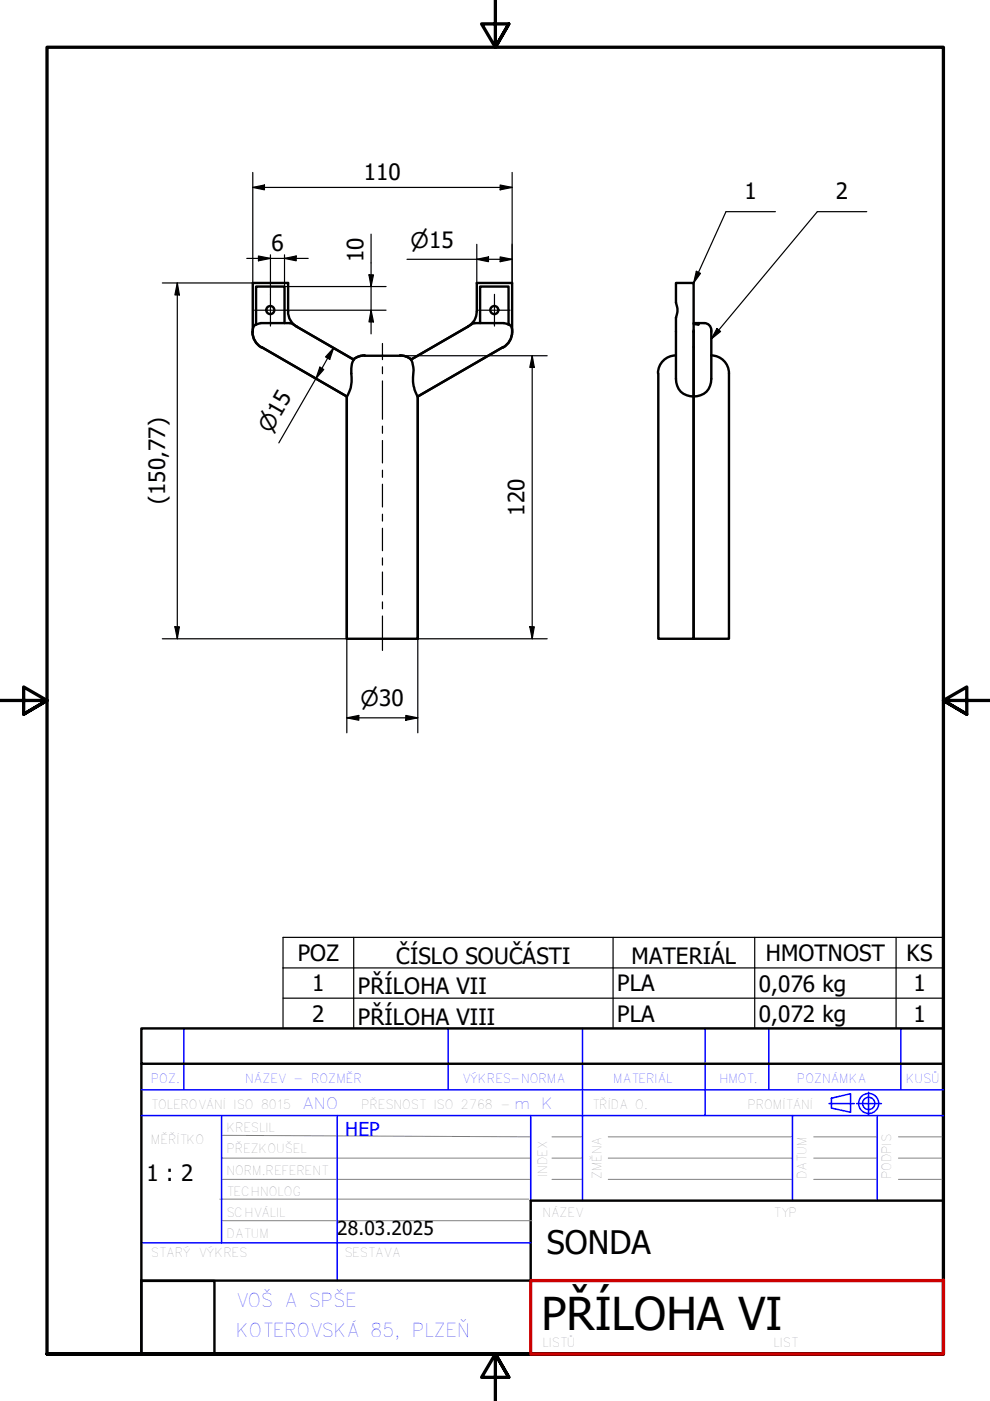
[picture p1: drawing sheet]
<svg xmlns="http://www.w3.org/2000/svg" width="210mm" height="297mm" viewBox="0 0 210 297" stroke-linecap="round" stroke-linejoin="round" font-family="sans-serif">
<g fill="none" stroke="#000" stroke-width=".51">
<path d="M143.3 60h3.8v24.1a3.5 3.5 0 0 1-3.8-3.8l.1-13.2a3.8 3.8 0 0 0-.1-2.9zM53.5 70.4a3.8 3.8 0 0 0 1.9 3.2M54.3 68.7a1.49 1.49 0 0 0-.7 1.3M55.4 73.6l18.1 10.5M60.3 68.5v-7.7h-6v8l1-.3h6.1l.5 .1 1 .7M62.9 69.3a3.7 3.7 0 0 1-1.8-3.3v-6h-7.5v10.3M62.9 69.3l12.1 6.9a4.4 4.4 0 0 0-.5 3 7 7 0 0 1-1 4.9M77.3 75.4l-1.5 .3-.8 .5M77.3 75.4h7.5M84.8 75.4l1 .1 1.4 .7M99.2 69.3a3.6 3.6 0 0 0 1.9-3.3v-6h7.5v10.3M99.2 69.3l-12.1 6.9a4 4 0 0 1 .5 3 7 7 0 0 0 1 4.9"/>
<path d="M101.8 68.5v-7.7h6v7.9M106.7 73.6l-18.1 10.5M107.8 68.7v.1l-1-.3h-6.1l-.5 .1-1 .7M107.8 68.7a1.49 1.49 0 0 1 .8 1.3M108.6 70.4a3.8 3.8 0 0 1-1.9 3.2M139.6 79.2v56.2h7.5v-51.3M143.3 75.4a3.8 3.8 0 0 0-3.8 3.7M147.1 70v65.4h7.5v-56.2M147.1 68.5h1M149.3 68.5h-1.2v.3l-1-.1M149.3 68.5a1.49 1.49 0 0 1 1.5 1.5v10.3a3.5 3.5 0 0 1-3.7 3.8M150.8 75.4a3.8 3.8 0 0 1 3.8 3.7"/>
<path d="M73.5 84.1v51.3h15.1v-51.3M88.6 84.1v51.3"/>
<circle cx="57.3" cy="65.7" r=".86"/>
<circle cx="104.8" cy="65.7" r=".86"/>
</g>
<path d="M147.6 57.5l.9 .5-1.4 2zM164.4 44.9h-10.5l-6.8 15.1M183.8 44.9h-10.5l-22.5 27M152 69.6l.8 .7-2 1.6zM60 198.7h140v19.3h-140zM75 198.7v19.3M130 198.7v19.3M160 198.7v19.3M190 198.7v19.3M60 205.2h140M60 211.6h140" fill="none" stroke="#000" stroke-width=".25"/>
<path d="M105 0v10l-2.9-4.9h5.8l-2.9 4.9 2.9-4.9M0 148.5h10l-5-2.8v5.7l5-2.9-5 2.9M210 148.5h-10l5-2.8v5.7l-5-2.9 5 2.9M10 287.1v-277.1h190v277.1h-190h190M107.9 292l-2.9-4.9 2.9 4.9h-5.8l2.9-4.9v9.9" fill="none" stroke="#000" stroke-width=".7"/>
<!-- layer: 1_SILNA -->
<path d="M30 218h170v7.5h-170zM30 225.5v61.6h82.6M200 225.5v45.9M200 254.6h-87.5v16.9M30 271.6h15.5v15.5h-15.5zM30 271.5h82.6" fill="none" stroke="#000" stroke-width=".51"/>
<!-- layer: 2_SLABA -->
<g fill="none" stroke="#808080" stroke-width=".21">
<path d="M46.6 254.2h65.5M47 245.5h65.5M47 240.7l65.5 .3M47 250h65.5M47.2 258.8h65.6M117 241h6.5M117 245.5h6.5M117 250h6.5M129 241h39M129 245.5h39M129 250h39M172.5 241h13.5"/>
<path d="M172.5 245.5h13.5M172.5 250h13.5M190.5 241h9.5M190.5 245.5h9.5M190.5 250h9.5"/>
</g>
<!-- layer: 8_TEXTY -->
<g fill="none" stroke="#00f" stroke-width=".32">
<path d="M39 218v13.1M95 218v13.1M123.5 218v36.6M149.5 218v18.5M163 218v13.1M191 218v13.1M30 236.5h170M30 231.1h170M47 236.6v27M71.5 236.5v35M112.5 236.5v18.1M168 236.5v18.1"/>
<path d="M175.8 234h5.3M176.3 232.8l4-.9v3.9l-4-.9zM181.6 234h5.3M184.1 231.6v4.7M186 236.5v18.1M30 263.5h82.5"/>
<circle cx="184.2" cy="234" r="2.13"/>
<circle cx="184.2" cy="234" r="1.3"/>
</g>
<!-- layer: 3_TUCNA -->
<path d="M112.6 271.5h87.4M200 271.4v15.7h-87.5v-15.6" fill="none" stroke="#c00" stroke-width=".7"/>
<g fill="none" stroke="#000" stroke-width=".25">
<path d="M53.6 39.7l2.5-.5v1zM53.6 36.6v23.4h-19.2M53.6 39.7h55M106 39.2l2.6 .5-2.6 .5zM108.6 36.6v23.4M37.6 60l.4 2.5h-.9zM37.6 60v75.4M52.3 54.8h13M54.8 54.3l2.5 .5-2.5 .5zM57.3 54v8.4M60.3 54.8l2.5-.5v1zM60.3 54v6.8h21.6"/>
<path d="M78.2 58.3h1l-.5 2.5zM78.7 49.6v21.2M86.3 55h22.3M101.1 55l2.5-.5v1zM101.1 51.8v8.2M106 54.5l2.6 .5-2.6 .5zM60.6 65.8h21.3M67.8 77.8l.8 .5-1.6 1.9zM70.7 73.8l-.8 2.4-.9-.5zM70.7 73.8l-11.6 20.1M78.7 65.8l.5 2.4h-1zM84.8 75.4h31.2"/>
<path d="M112.8 75.4l.5 2.5h-1zM112.8 75.4v60M34.4 135.4h39.1v20M37.1 132.9h.9l-.4 2.5zM112.3 132.9h1l-.5 2.5zM116 135.4h-27.4v20M73.5 152.2l2.6-.5v1zM73.5 152.2h15.1M86 151.7l2.6 .5-2.6 .5z"/>
</g>
<g fill="#000">
<path d="M53.6 39.7l2.5-.5v1zM54.8 54.3l2.5 .5-2.5 .5zM60.3 54.8l2.5-.5v1zM78.2 58.3h1l-.5 2.5zM101.1 55l2.5-.5v1zM106 39.2l2.6 .5-2.6 .5zM106 54.5l2.6 .5-2.6 .5zM37.6 60l.4 2.5h-.9zM67.8 77.8l.8 .5-1.6 1.9zM70.7 73.8l-.8 2.4-.9-.5zM78.7 65.8l.5 2.4h-1zM112.8 75.4l.5 2.5h-1z"/>
<path d="M37.1 132.9h.9l-.4 2.5zM112.3 132.9h1l-.5 2.5zM73.5 152.2l2.6-.5v1zM86 151.7l2.6 .5-2.6 .5z"/>
</g>
<path d="M54 65.8h6.6M57.3 62.4v6.7M101.5 65.8h6.6M104.8 62.4v6.7" fill="none" stroke="#000" stroke-width=".25"/>
<!-- layer: Osa (ISO) -->
<g fill="none" stroke="#000" stroke-width=".25">
<path d="M81.1 72.8v3.4M81.1 77.8v1.4M81.1 80.8v8.1M81.1 90.3v1.6M81.1 93.4v4.8M81.1 99.7v1.5M81.1 102.7v4.8M81.1 109v1.5M81.1 112v4.8M81.1 118.3v1.5M81.1 121.3v4.8M81.1 127.6v1.5"/>
<path d="M81.1 130.6v7.3"/>
</g>
<path d="M147.6 57.5l.9 .5-1.4 2zM152 69.6l.8 .7-2 1.6z" fill="#000"/>
<text font-size="9.6" x="114.8" y="282.1">PŘÍLOHA VI</text>
<text font-size="6.9" x="116" y="265.9">SONDA</text>
<g font-size="4.8">
<text x="77.2" y="38.1">110</text>
<text x="157.9" y="42.3">1</text>
<text x="177.2" y="42.3">2</text>
<text x="57.5" y="53.2">6</text>
<text x="77.1" y="55.6" transform="rotate(-90 77.1 55.6)">10</text>
<text x="35.1" y="106.9" transform="rotate(-90 35.1 106.9)">(150,77)</text>
<text x="111.2" y="109.3" transform="rotate(-90 111.2 109.3)">120</text>
<text x="63.1" y="203.8">POZ</text>
<text x="162.4" y="203.8">HMOTNOST</text>
<text x="192.2" y="203.8">KS</text>
<text x="84" y="204.4">ČÍSLO SOUČÁSTI</text>
<text x="133.9" y="204.4">MATERIÁL</text>
<text x="66.2" y="210.2">1</text>
<text x="75.9" y="210.8">PŘÍLOHA VII</text>
<text x="130.9" y="210.2">PLA</text>
<text x="160.9" y="210.2">0,076 kg</text>
<text x="193.7" y="210.2">1</text>
<text x="66.2" y="216.6">2</text>
<text x="75.9" y="217.2">PŘÍLOHA VIII</text>
<text x="130.9" y="216.6">PLA</text>
<text x="160.9" y="216.6">0,072 kg</text>
<text x="193.7" y="216.6">1</text>
<text x="31.1" y="250.4">1 : 2</text>
</g>
<g font-size="4.6">
<text x="87.1" y="52.6">⌀15</text>
<text x="57.4" y="92.1" transform="rotate(-60 57.4 92.1)">⌀15</text>
<text x="76.5" y="149.8">⌀30</text>
</g>
<text font-size="4.1" fill="#00f" x="73.2" y="240.8">HEP</text>
<text font-size="4.1" x="71.5" y="261.9">28.03.2025</text>
<g font-size="4" fill="#00f">
<text x="50" y="277">VOŠ A SPŠE</text>
<text x="50" y="283.5">KOTEROVSKÁ 85, PLZEŇ</text>
</g>
<g font-size="3.3" fill="#00f">
<text x="64" y="235.1">ANO</text>
<text x="109" y="235.1">m K</text>
</g>
<g font-size="2.7" fill="#00f">
<text x="32" y="229.5">POZ.</text>
<text x="52" y="229.5">NÁZEV - ROZMĚR</text>
<text x="98" y="229.5">VÝKRES-NORMA</text>
<text x="130" y="229.5">MATERIÁL</text>
<text x="152.5" y="229.5">HMOT.</text>
<text x="169" y="229.5">POZNÁMKA</text>
<text x="192" y="229.5">KUSŮ</text>
</g>
<g font-size="2.7" fill="#808080">
<text x="32" y="235.1">TOLEROVÁNÍ ISO 8015</text>
<text x="76.6" y="235.1">PŘESNOST ISO 2768 -</text>
<text x="125.5" y="235.1">TŘÍDA O.</text>
<text x="158.5" y="235.1">PROMÍTÁNÍ</text>
<text x="32" y="242.6">MĚŘÍTKO</text>
<text x="48" y="244.5">PŘEZKOUŠEL</text>
<text x="48" y="240">KRESLIL</text>
<text x="48" y="249">NORM.REFERENT</text>
<text x="116" y="249.5" transform="rotate(-90 116 249.5)">INDEX</text>
<text x="127.5" y="250" transform="rotate(-90 127.5 250)">ZMĚNA</text>
<text x="171" y="250" transform="rotate(-90 171 250)">DATUM</text>
<text x="48" y="253.5">TECHNOLOG</text>
<text x="48" y="262.6">DATUM</text>
<text x="48" y="258">SCHVÁLIL</text>
<text x="115" y="258">NÁZEV</text>
<text x="164" y="258">TYP</text>
<text x="32" y="266.6">STARÝ VÝKRES</text>
<text x="73" y="266.6">SESTAVA</text>
</g>
</svg>
